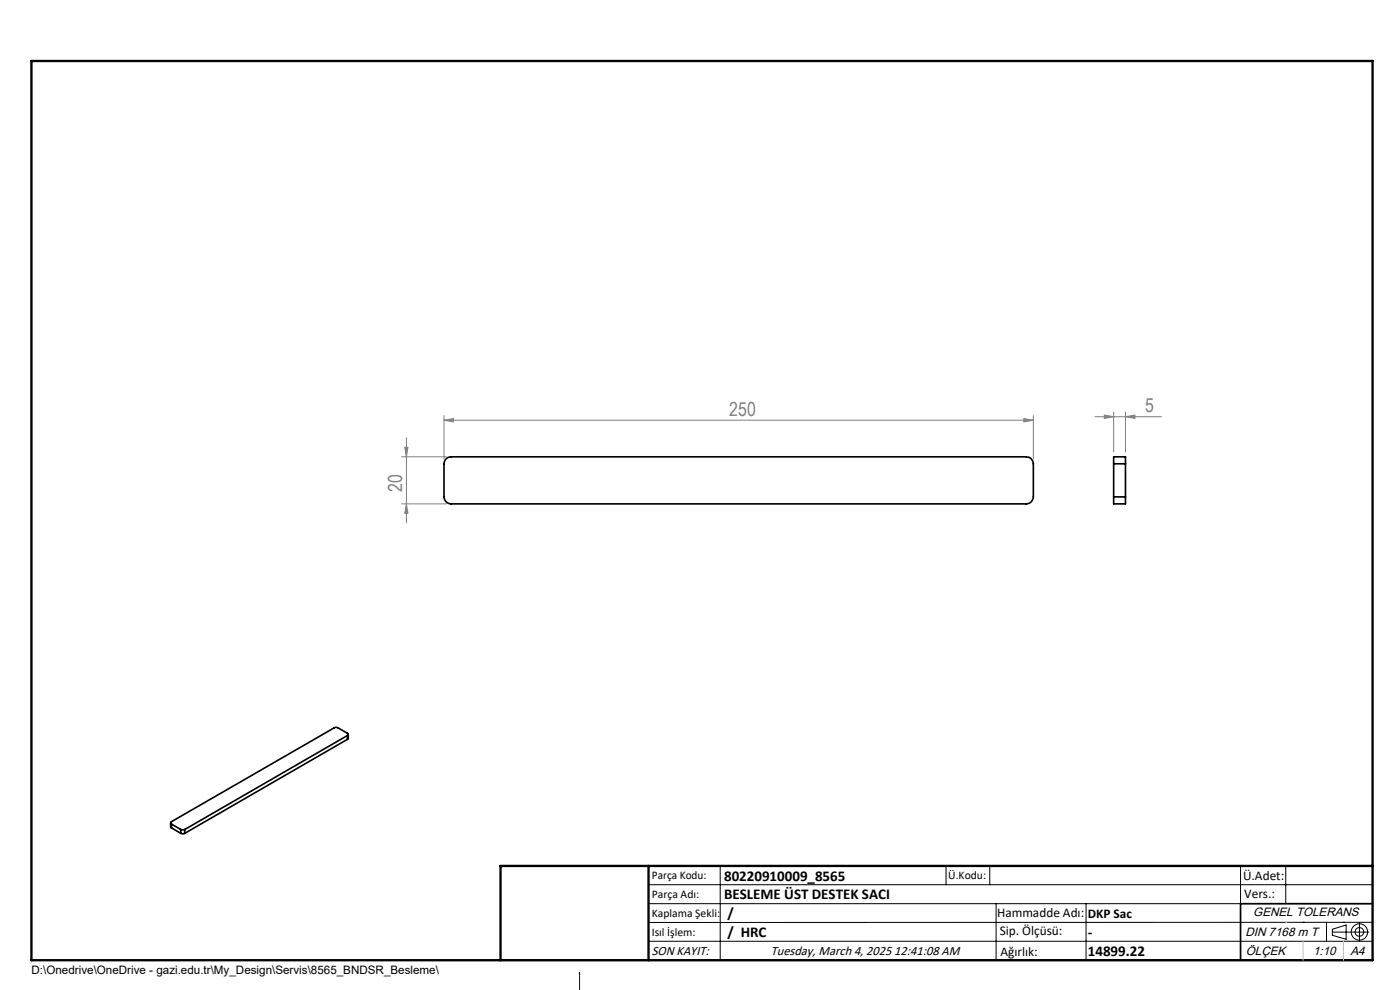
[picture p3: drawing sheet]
<svg xmlns="http://www.w3.org/2000/svg" width="297mm" height="210mm" viewBox="0 0 297 210" stroke-linecap="round" stroke-linejoin="round" font-family="sans-serif">
<g fill="none" stroke="#000" stroke-width=".35">
<path d="M94.7 97.3l.4-.3 .6-.1h122a1.51 1.51 0 0 1 1.5 1.5v7a1.51 1.51 0 0 1-1.5 1.5h-122a1.51 1.51 0 0 1-1.5-1.5v-7zM236.3 98.4v-1.5h2.5v1.5M236.3 98.4h2.5M236.3 98.4v7M238.8 98.4v7M236.3 105.4v1.5h2.5v-1.5M236.3 105.4h2.5M73.7 156a.26 .26 0 0 0 .2-.2 .26 .26 0 0 0-.2-.3l-2.1-1.2h-.6l-34.6 20a.26 .26 0 0 0-.2 .2 .26 .26 0 0 0 .2 .3M73.7 156l-34.5 20M73.7 156v.8M73.7 156.8l-34.5 20M73.9 155.8v.9l-.2 .1"/>
<path d="M36.2 174.5v.9l.2 .2M36.4 174.8l1.9 1.2M36.4 174.8v.8M36.4 175.6l1.9 1.2M38.3 176h.9M38.3 176.8h.9M38.3 176v.8M39.2 176v.8M291.2 191.7h-28v12M106.2 203.7h185"/>
</g>
<g fill="none" stroke="#000" stroke-width=".21">
<path d="M137.6 187.7h153.6M137.6 191.7h153.6M137.6 199.7h153.6M152.8 183.7v20M200.7 183.7v4M210 183.7v4M211.3 191.7v12M230.4 191.7v12M263.2 183.7v20M272.8 183.7v8M276.4 195.6h.1M281.4 195.6v4.1"/>
<path d="M282.6 197.7h7.8M282.6 197.1l3-.9v3l-3-.8zM285 195.6h.1M288.4 195.8v3.8M291.2 195.6l-153.6 .1"/>
<circle cx="288.4" cy="197.7" r="1.74"/>
<circle cx="288.4" cy="197.7" r=".93"/>
</g>
<path d="M122.9 206.2l.1 .4zM122.9 206.2v3.9" fill="none" stroke="#00f" stroke-width=".21"/>
<g fill="none" stroke="#808080" stroke-width=".21">
<path d="M85.2 96.9h9.5M85.9 94.9h.6l-.3 2zM86.2 92.9v18M94.2 89.1l2-.3v.7zM94.2 88.2v9.2M94.2 89.1h125M217.2 88.8l2 .3-2 .4zM219.2 88.2v9.2M232.3 88.4h14.1M234.3 88l2 .4-2 .4zM236.3 87.4v8.5M238.8 88.4l2-.4v.8z"/>
<path d="M238.8 87.4v8.5M85.2 106.9h9.5M86.2 106.9l.3 2h-.6z"/>
</g>
<path d="M6.7 12.9h284.5v190.8h-284.5zM137.6 183.7v20M291.2 183.7h-185v20" fill="none" stroke="#000" stroke-width=".5"/>
<path d="M272.8 195.6h.1M276.4 199.7v4M285 199.7v4" fill="none" stroke="#c0c0c0" stroke-width=".21"/>
<path d="M125.4 210.1h.3zM122.9 206.2l.1 .4z" fill="#00f"/>
<g fill="#808080">
<path d="M238.8 88.4l2-.4v.8zM234.3 88l2 .4-2 .4z"/>
<path d="M94.2 89.1l2-.3v.7zM217.2 88.8l2 .3-2 .4z"/>
<path d="M85.9 94.9h.6l-.3 2zM86.2 106.9l.3 2h-.6z"/>
</g>
<g font-size="4.1" fill="#808080">
<text x="154.7" y="88.2">250</text>
<text x="242.9" y="87.5">5</text>
<text x="85.3" y="104.4" transform="rotate(-90 85.3 104.4)">20</text>
</g>
<g font-size="3.2">
<text x="153.6" y="190.8">BESLEME ÜST DESTEK SACI</text>
<text x="153.6" y="186.8">80220910009_8565</text>
<text x="154.3" y="194.8">/</text>
<text x="154.3" y="198.8">/ HRC</text>
<text x="230.8" y="198.7">-</text>
<text x="230.8" y="202.8">14899.22</text>
</g>
<g font-size="2.8">
<text x="263.7" y="186.7">Ü.Adet:</text>
<text x="263.9" y="190.5">Vers.:</text>
<text x="211.5" y="194.5">Hammadde Adı:</text>
<text x="230.8" y="194.7">DKP Sac</text>
<text x="138.3" y="202.6">SON KAYIT:</text>
<text x="163.5" y="202.6">Tuesday, March 4, 2025 12:41:08 AM</text>
<text x="212.1" y="198.4">Sip. Ölçüsü:</text>
<text x="212.2" y="202.7">Ağırlık:</text>
</g>
<g font-size="2.6">
<text x="265.9" y="194.4">GENEL TOLERANS</text>
<text x="264.2" y="198.5">DIN 7168 m T</text>
<text x="264.3" y="202.6">ÖLÇEK</text>
<text x="278.5" y="202.6">1:10</text>
<text x="286.5" y="202.6">A4</text>
</g>
<g font-size="2.5">
<text x="138.3" y="186.4">Parça Kodu:</text>
<text x="138.3" y="190.5">Parça Adı:</text>
<text x="201.2" y="186.5">Ü.Kodu:</text>
<text x="138.3" y="194.5">Kaplama Şekli:</text>
<text x="138.3" y="198.6">Isıl İşlem:</text>
<text x="6.7" y="206.7">D:\Onedrive\OneDrive - gazi.edu.tr\My_Design\Servis\8565_BNDSR_Besleme\</text>
</g>
</svg>
